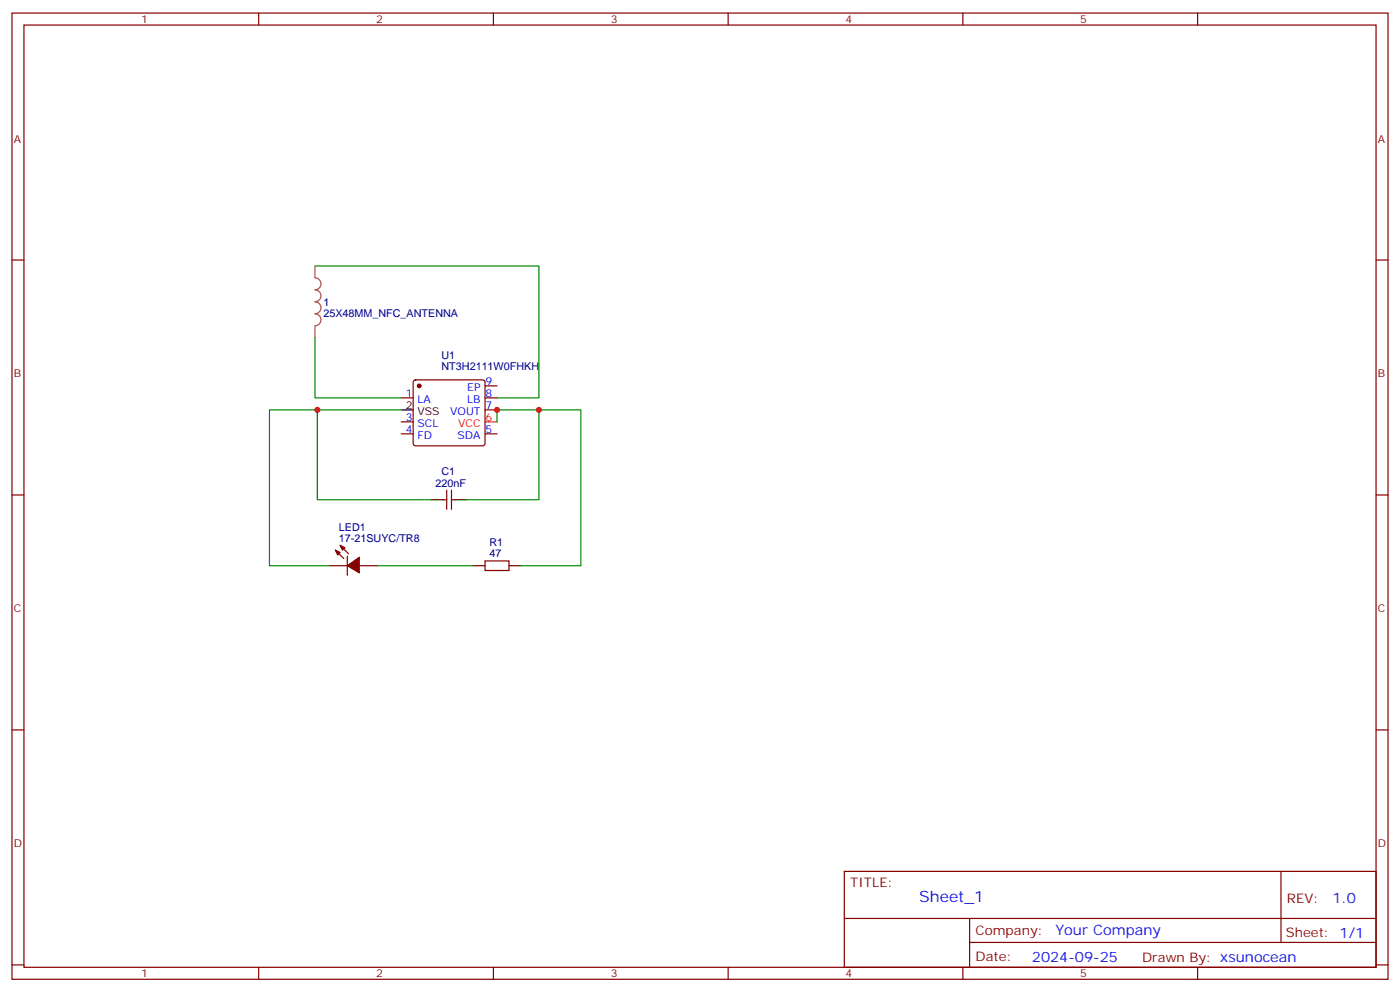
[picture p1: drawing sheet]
<svg xmlns="http://www.w3.org/2000/svg" width="412mm" height="292mm" viewBox="0 0 412 292" stroke-linecap="round" stroke-linejoin="round" font-family="sans-serif">
<g fill="none" stroke="#870000" stroke-width=".35">
<path d="M3.5 3.8h405.4v284.4h-405.4zM7.1 7.4h398.2v277.3h-398.2zM76.2 3.8v3.6M145.3 3.8v3.6M214.5 3.8v3.6M283.6 3.8v3.6M352.8 3.8v3.6M3.5 76.5h3.6M405.3 76.5h3.6M118.2 117.1h3.5M121.9 112l.5-.2h19.8l.5 .2 .2 .5v18l-.3 .5-.4 .2h-19.8l-.5-.2-.2-.5v-18zM142.9 113.6h3.5"/>
<path d="M142.9 117.1h3.5M118.2 127.7h3.5M118.2 124.1h3.5M142.9 120.6h3.5M142.9 127.7h3.5M3.5 145.7h3.6M130.5 147.1h1.1M131.6 144.3v5.6M133 144.3v5.6M133 147.1h1.1M405.3 145.7h3.6M97 166.5h5.3"/>
<path d="M98.8 161.9l2.4 2.5M100.2 160.5l2.5 2.4M102.3 163.7v5.6M105.8 166.5h5.3M142.9 165.1h7v2.8h-7zM3.5 214.8h3.6M405.3 214.8h3.6M248.7 256.4h156.6v28.3h-156.6zM377.3 256.5v20.8M248.7 270.3h156.5M285.6 277.3h119.6M285.6 270.3v14.1"/>
<path d="M3.5 284h3.6M76.2 284.7v3.5M145.3 284.7v3.5M214.5 284.7v3.5M283.6 284.7v3.5M352.8 284.7v3.5M405.3 284h3.6"/>
</g>
<path d="M142.9 124.1h3.5" fill="none" stroke="#f00" stroke-width=".35"/>
<path d="M118.2 120.6h3.5M127 147.1h3.5M134.1 147.1h3.5M139.3 166.5h3.6M149.9 166.5h3.6" fill="none" stroke="#000" stroke-width=".35"/>
<g fill="#870000" stroke="#870000" stroke-width=".35">
<path d="M98.8 161.9l1.4 .7-.7 .7z"/>
<path d="M100.2 160.5l1.4 .7-.7 .7z"/>
<path d="M102.3 166.5l3.5-2.5v4.6z"/>
<circle cx="123.5" cy="113.6" r=".53"/>
</g>
<path d="M92.8 78.3h65.9v38.8h-12.3M92.8 99.4v17.7h25.4M93.5 120.6h-14.1v45.9h17.6M118.2 120.6h-24.7v26.5h33.5M146.4 124.1v-3.5h12.3v26.5h-21.1M158.7 120.6h12.4v45.9h-17.6M111.1 166.5h28.2" fill="none" stroke="#008700" stroke-width=".35"/>
<path d="M92.8 78.3v3.5a1.76 1.76 0 0 1 1.7 1.7 1.76 1.76 0 0 1-1.7 1.8 1.76 1.76 0 0 1 1.7 1.7 1.76 1.76 0 0 1-1.7 1.8 1.76 1.76 0 0 1 1.7 1.8 1.76 1.76 0 0 1-1.7 1.7 1.76 1.76 0 0 1 1.7 1.8 1.76 1.76 0 0 1-1.7 1.8M92.8 96v3.4" fill="none" stroke="#a64a4a" stroke-width=".35"/>
<g fill="#c00">
<circle cx="146.4" cy="120.6" r=".88"/>
<circle cx="158.8" cy="120.6" r=".88"/>
<circle cx="93.5" cy="120.6" r=".88"/>
</g>
<text font-size="4.6" fill="#00f" x="270.8" y="265.5">Sheet_1</text>
<g font-size="4.2" fill="#00f">
<text x="392.5" y="265.7">1.0</text>
<text x="310.9" y="275.3">Your Company</text>
<text x="304" y="283.1">2024-09-25</text>
</g>
<g font-size="3.9" fill="#800">
<text x="250.5" y="261">TITLE:</text>
<text x="379.1" y="265.7">REV:</text>
<text x="287.4" y="275.2">Company:</text>
<text x="378.7" y="275.8">Sheet: 1/1</text>
<text x="287.4" y="282.9">Date:</text>
<text x="336.4" y="283">Drawn By: xsunocean</text>
</g>
<g font-size="3.2" fill="#800">
<text x="41.6" y="6.8">1</text>
<text x="110.8" y="6.8">2</text>
<text x="179.9" y="6.8">3</text>
<text x="249.1" y="6.8">4</text>
<text x="318.2" y="6.8">5</text>
<text x="4.1" y="41.9">A</text>
<text x="405.9" y="41.9">A</text>
<text x="4.1" y="111.1">B</text>
<text x="405.9" y="111.1">B</text>
<text x="4.1" y="180.2">C</text>
<text x="405.9" y="180.2">C</text>
<text x="4.1" y="249.4">D</text>
<text x="405.9" y="249.4">D</text>
<text x="41.6" y="287.7">1</text>
<text x="110.8" y="287.7">2</text>
<text x="179.9" y="287.7">3</text>
<text x="249.1" y="287.7">4</text>
<text x="318.2" y="287.7">5</text>
</g>
<g font-size="3.2" fill="#000080">
<text x="95.2" y="90">1</text>
<text x="95.2" y="93.2">25X48MM_NFC_ANTENNA</text>
<text x="130.1" y="105.5">U1</text>
<text x="130.1" y="108.8">NT3H2111W0FHKH</text>
<text x="128.3" y="143.2">220nF</text>
<text x="130.1" y="139.9">C1</text>
<text x="99.8" y="159.4">17-21SUYC/TR8</text>
<text x="99.8" y="156.1">LED1</text>
<text x="144.2" y="160.7">R1</text>
<text x="144.2" y="164">47</text>
</g>
<g font-size="3.2" fill="#00f">
<text x="143.1" y="113.2">9</text>
<text x="119.5" y="116.7">1</text>
<text x="123" y="118.5">LA</text>
<text x="137.6" y="118.5">LB</text>
<text x="137.7" y="115">EP</text>
<text x="143.1" y="116.7">8</text>
<text x="119.5" y="123.8">3</text>
<text x="123" y="125.6">SCL</text>
<text x="132.6" y="122">VOUT</text>
<text x="143.1" y="120.3">7</text>
<text x="119.5" y="127.3">4</text>
<text x="123" y="129.1">FD</text>
<text x="134.8" y="129.1">SDA</text>
<text x="143.1" y="127.3">5</text>
</g>
<g font-size="3.2">
<text x="119.5" y="120.3">2</text>
<text x="123" y="122">VSS</text>
</g>
<g font-size="3.2" fill="#f00">
<text x="135" y="125.6">VCC</text>
<text x="143.1" y="123.8">6</text>
</g>
</svg>
